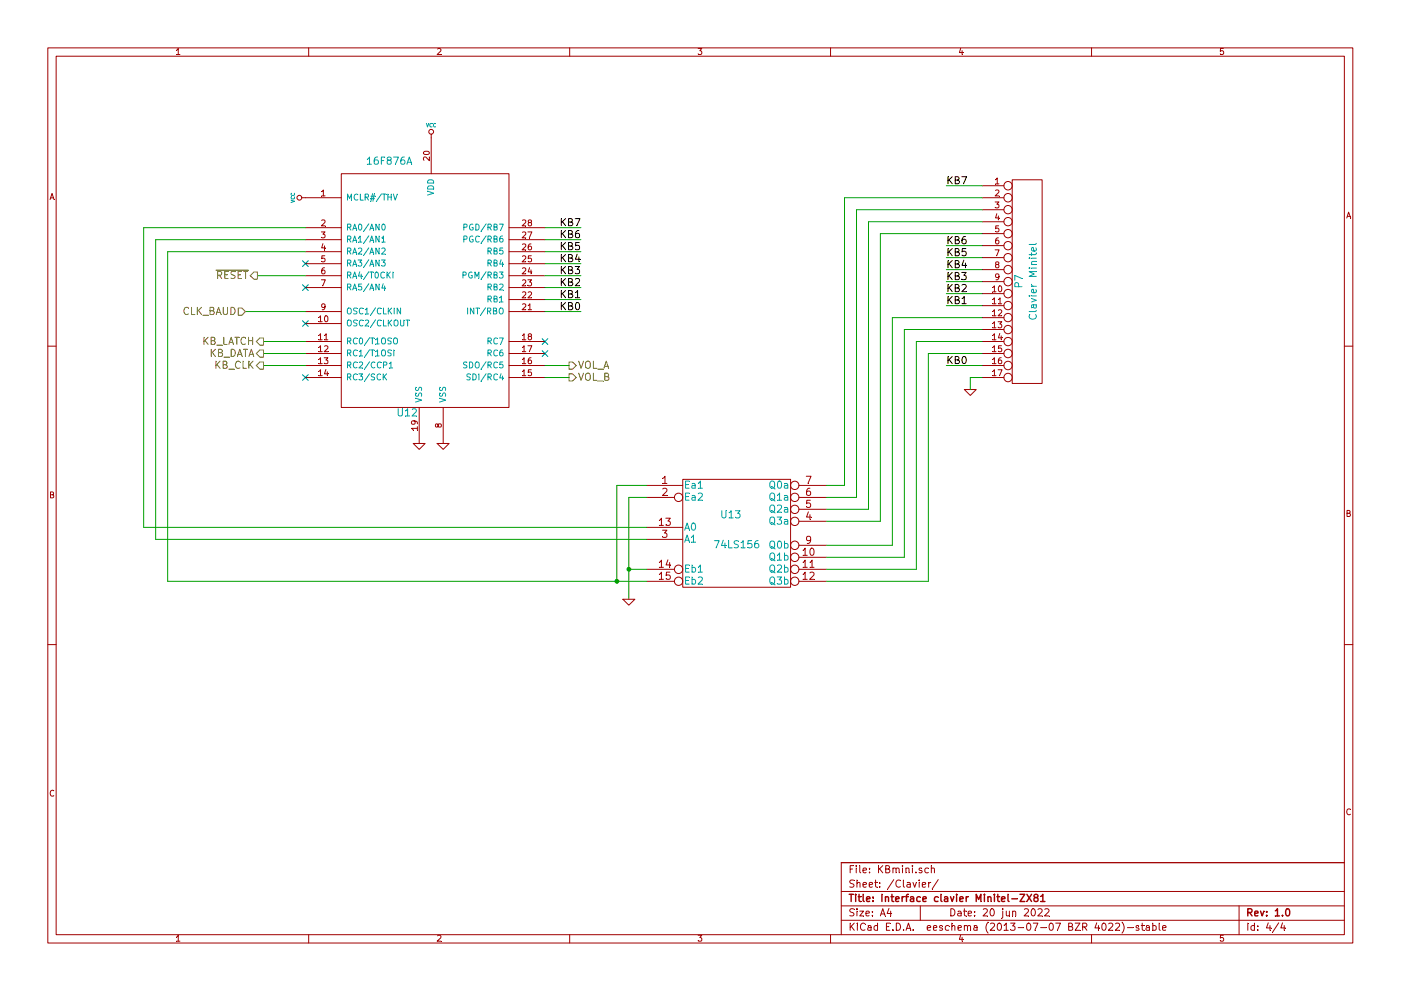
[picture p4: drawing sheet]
EESchema Schematic File Version 2
LIBS:power
LIBS:74xx
LIBS:conn
LIBS:device
LIBS:intel
LIBS:interface
LIBS:memory
LIBS:microchip
LIBS:motorola
LIBS:zilog
LIBS:audio
LIBS:cmos_ieee
LIBS:cmos4000
LIBS:Minitel-cache
EELAYER 27 0
EELAYER END
$Descr A4 11693 8268
encoding utf-8
Sheet 4 4
Title "Interface clavier Minitel-ZX81"
Date "20 jun 2022"
Rev "1.0"
Comp ""
Comment1 ""
Comment2 ""
Comment3 ""
Comment4 ""
$EndDescr
$Comp
L CONN_17 P7
U 1 1
P 8550 2350
F 0 "P7" V 8510 2350 60  0000 C CNN
F 1 "Clavier Minitel" V 8630 2350 60  0000 C CNN
F 2 "~" H 8550 2350 60  0000 C CNN
F 3 "~" H 8550 2350 60  0000 C CNN
	1    8550 2350
	1    0    0    -1  
$EndComp
$Comp
L 74LS156 U13
U 1 1
P 6150 4450
F 0 "U13" H 6100 4600 60  0000 C CNN
F 1 "74LS156" H 6150 4350 60  0000 C CNN
F 2 "~" H 6150 4450 60  0000 C CNN
F 3 "~" H 6150 4450 60  0000 C CNN
	1    6150 4450
	1    0    0    -1  
$EndComp
$Comp
L 16F876A U12
U 1 1
P 3600 2550
F 0 "U12" H 3800 1650 60  0000 C CNN
F 1 "16F876A" H 3950 3750 60  0000 C CNN
F 2 "~" H 3600 2550 60  0000 C CNN
F 3 "~" H 3600 2550 60  0000 C CNN
	1    3600 2550
	-1   0    0    -1  
$EndComp
$Comp
L VCC #PWR060
U 1 1
P 2550 1650
F 0 "#PWR060" H 2550 1750 30  0001 C CNN
F 1 "VCC" H 2550 1750 30  0000 C CNN
F 2 "~" H 2550 1650 60  0000 C CNN
F 3 "~" H 2550 1650 60  0000 C CNN
	1    2550 1650
	0    -1   -1   0   
$EndComp
$Comp
L VCC #PWR061
U 1 1
P 3600 1150
F 0 "#PWR061" H 3600 1250 30  0001 C CNN
F 1 "VCC" H 3600 1250 30  0000 C CNN
F 2 "~" H 3600 1150 60  0000 C CNN
F 3 "~" H 3600 1150 60  0000 C CNN
	1    3600 1150
	1    0    0    -1  
$EndComp
$Comp
L GND #PWR062
U 1 1
P 3500 3700
F 0 "#PWR062" H 3500 3700 30  0001 C CNN
F 1 "GND" H 3500 3630 30  0001 C CNN
F 2 "~" H 3500 3700 60  0000 C CNN
F 3 "~" H 3500 3700 60  0000 C CNN
	1    3500 3700
	1    0    0    -1  
$EndComp
$Comp
L GND #PWR063
U 1 1
P 3700 3700
F 0 "#PWR063" H 3700 3700 30  0001 C CNN
F 1 "GND" H 3700 3630 30  0001 C CNN
F 2 "~" H 3700 3700 60  0000 C CNN
F 3 "~" H 3700 3700 60  0000 C CNN
	1    3700 3700
	1    0    0    -1  
$EndComp
$Comp
L GND #PWR064
U 1 1
P 8100 3250
F 0 "#PWR064" H 8100 3250 30  0001 C CNN
F 1 "GND" H 8100 3180 30  0001 C CNN
F 2 "~" H 8100 3250 60  0000 C CNN
F 3 "~" H 8100 3250 60  0000 C CNN
	1    8100 3250
	1    0    0    -1  
$EndComp
Wire Wire Line
	1400 4850 5400 4850
Wire Wire Line
	5150 4850 5150 4050
Wire Wire Line
	5150 4050 5400 4050
Wire Wire Line
	5400 4150 5250 4150
Wire Wire Line
	5250 4150 5250 5000
Wire Wire Line
	5250 4750 5400 4750
Connection ~ 5250 4750
$Comp
L GND #PWR065
U 1 1
P 5250 5000
F 0 "#PWR065" H 5250 5000 30  0001 C CNN
F 1 "GND" H 5250 4930 30  0001 C CNN
F 2 "~" H 5250 5000 60  0000 C CNN
F 3 "~" H 5250 5000 60  0000 C CNN
	1    5250 5000
	1    0    0    -1  
$EndComp
Wire Wire Line
	2200 2850 2550 2850
Wire Wire Line
	2550 2950 2200 2950
Wire Wire Line
	2200 3050 2550 3050
Wire Wire Line
	2550 2300 2150 2300
Wire Wire Line
	5400 4400 1200 4400
Wire Wire Line
	1200 4400 1200 1900
Wire Wire Line
	1200 1900 2550 1900
Wire Wire Line
	5400 4500 1300 4500
Wire Wire Line
	1300 4500 1300 2000
Wire Wire Line
	1300 2000 2550 2000
Wire Wire Line
	2550 2100 1400 2100
Wire Wire Line
	1400 2100 1400 4850
Connection ~ 5150 4850
Wire Wire Line
	8200 1650 7050 1650
Wire Wire Line
	7050 1650 7050 4050
Wire Wire Line
	7050 4050 6900 4050
Wire Wire Line
	6900 4150 7150 4150
Wire Wire Line
	7150 4150 7150 1750
Wire Wire Line
	7150 1750 8200 1750
Wire Wire Line
	8200 1850 7250 1850
Wire Wire Line
	7250 1850 7250 4250
Wire Wire Line
	7250 4250 6900 4250
Wire Wire Line
	6900 4350 7350 4350
Wire Wire Line
	7350 4350 7350 1950
Wire Wire Line
	7350 1950 8200 1950
Wire Wire Line
	8200 3150 8100 3150
Wire Wire Line
	8100 3150 8100 3250
Wire Wire Line
	8200 2950 7750 2950
Wire Wire Line
	7750 2950 7750 4850
Wire Wire Line
	7750 4850 6900 4850
Wire Wire Line
	6900 4750 7650 4750
Wire Wire Line
	7650 4750 7650 2850
Wire Wire Line
	7650 2850 8200 2850
Wire Wire Line
	8200 2750 7550 2750
Wire Wire Line
	7550 2750 7550 4650
Wire Wire Line
	7550 4650 6900 4650
Wire Wire Line
	6900 4550 7450 4550
Wire Wire Line
	7450 4550 7450 2650
Wire Wire Line
	7450 2650 8200 2650
Wire Wire Line
	8200 3050 7900 3050
Wire Wire Line
	7900 2550 8200 2550
Wire Wire Line
	7900 2450 8200 2450
Wire Wire Line
	7900 2350 8200 2350
Wire Wire Line
	7900 2250 8200 2250
Wire Wire Line
	7900 2150 8200 2150
Wire Wire Line
	7900 2050 8200 2050
Wire Wire Line
	8200 1550 7900 1550
Text Label 7900 3050 0    60   ~ 0
KB0
Text Label 7900 2550 0    60   ~ 0
KB1
Text Label 7900 2450 0    60   ~ 0
KB2
Text Label 7900 2350 0    60   ~ 0
KB3
Text Label 7900 2250 0    60   ~ 0
KB4
Text Label 7900 2150 0    60   ~ 0
KB5
Text Label 7900 2050 0    60   ~ 0
KB6
Text Label 7900 1550 0    60   ~ 0
KB7
Wire Wire Line
	4850 2500 4550 2500
Wire Wire Line
	4850 2400 4550 2400
Wire Wire Line
	4850 2300 4550 2300
Wire Wire Line
	4850 2200 4550 2200
Wire Wire Line
	4850 2100 4550 2100
Wire Wire Line
	4850 2000 4550 2000
Text Label 4850 2500 2    60   ~ 0
KB1
Text Label 4850 2400 2    60   ~ 0
KB2
Text Label 4850 2300 2    60   ~ 0
KB3
Text Label 4850 2200 2    60   ~ 0
KB4
Text Label 4850 2100 2    60   ~ 0
KB5
Text Label 4850 2000 2    60   ~ 0
KB6
Text Label 4850 2600 2    60   ~ 0
KB0
Text Label 4850 1900 2    60   ~ 0
KB7
Wire Wire Line
	4550 1900 4850 1900
Wire Wire Line
	4850 2600 4550 2600
Wire Wire Line
	2050 2600 2550 2600
NoConn ~ 2550 2700
NoConn ~ 2550 2400
NoConn ~ 2550 2200
NoConn ~ 2550 3150
NoConn ~ 4550 2850
NoConn ~ 4550 2950
Text HLabel 2150 2300 0    60   Output ~ 0
~RESET
Text HLabel 2050 2600 0    60   Input ~ 0
CLK_BAUD
Text HLabel 2200 2850 0    60   Output ~ 0
KB_LATCH
Text HLabel 2200 2950 0    60   Output ~ 0
KB_DATA
Text HLabel 2200 3050 0    60   Output ~ 0
KB_CLK
Text HLabel 4750 3050 2    60   Output ~ 0
VOL_A
Text HLabel 4750 3150 2    60   Output ~ 0
VOL_B
Wire Wire Line
	4550 3050 4750 3050
Wire Wire Line
	4550 3150 4750 3150
$EndSCHEMATC
